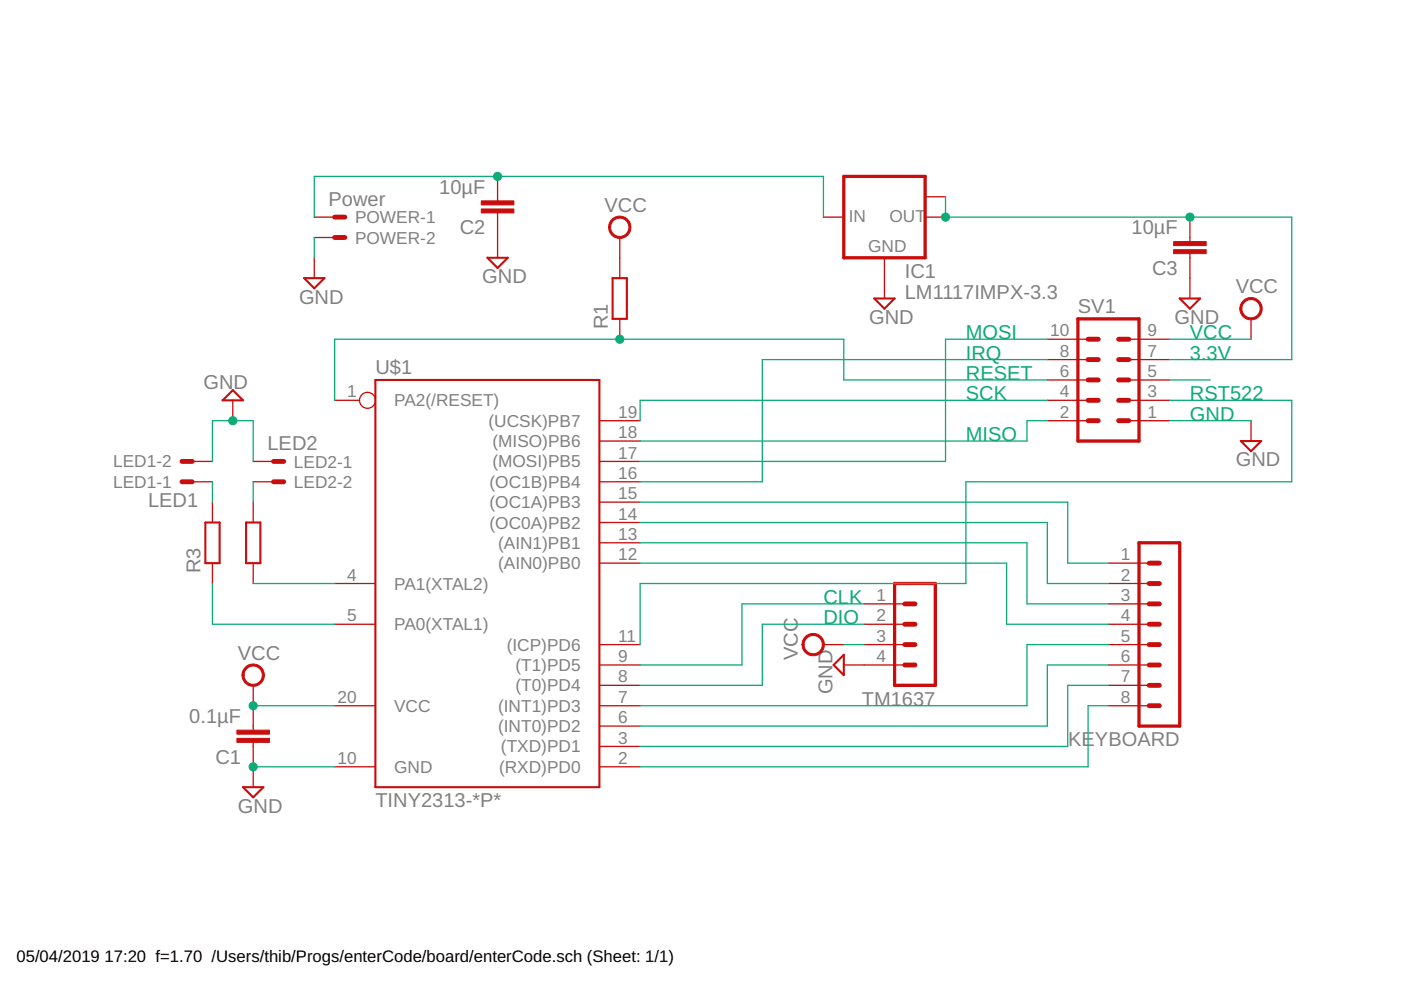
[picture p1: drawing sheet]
<svg xmlns="http://www.w3.org/2000/svg" width="297mm" height="210mm" viewBox="0 0 297 210" stroke-linecap="round" stroke-linejoin="round" font-family="sans-serif">
<path d="M64.5 59h4.3l-2.2 2.1zM103.3 54.7h4.4l-2.2 2.1zM129.9 59h3v8.6h-3zM185.4 63.3h4.3l-2.2 2.1zM250.1 63.3h4.3l-2.1 2.1zM49.4 82.7l2.1 2.2h-4.3zM79.6 80.6h47.5v86.3h-47.5zM263.1 93.5h4.3l-2.2 2.2zM43.5 110.8h3.1v8.6h-3.1zM52.2 110.8h3v8.6h-3zM178.9 138.8v4.4l-2.2-2.2zM51.5 166.9h4.3l-2.1 2.2z" fill="none" stroke="#c90d0c" stroke-width=".44"/>
<g fill="none" stroke="#c90d0c" stroke-width=".28">
<path d="M105.5 37.4v5.2M66.6 46h4.4M66.6 50.4h4.4M66.6 54.7v4.3M105.5 45.2v9.5M131.4 50.4v8.6M174.6 46h4.3M187.5 54.7v8.6M196.2 46h4.3M196.2 41.7h4.3M252.3 46v5.2M252.3 53.8v9.5"/>
<path d="M131.4 67.6v4.3M222.1 76.2h8.6M222.1 71.9h8.6M239.3 76.2h8.7M239.3 71.9h8.7M265.2 67.6v4.3M40.7 97.8h4.3M49.4 84.9v4.3M53.7 97.8h4.3M71 84.9h5.2M127.1 97.8h8.6M127.1 93.5h8.6"/>
<path d="M127.1 89.2h8.6M222.1 84.9h8.6M222.1 89.2h8.6M222.1 80.6h8.6M239.3 84.9h8.7M239.3 89.2h8.7M239.3 80.6h8.7M265.2 89.2v4.3M40.7 102.2h4.3M45 106.5v4.3M45 119.4v4.3M53.7 102.2h4.3"/>
<path d="M53.7 106.5v4.3M53.7 119.4v4.3M127.1 102.2h8.6M127.1 106.5h8.6M127.1 110.8h8.6M127.1 115.1h8.6M127.1 119.4h8.6M235 119.4h8.6M71 132.4h8.6M71 123.7h8.6M127.1 136.7h8.6M174.6 136.7h4.3"/>
<path d="M183.2 136.7h8.6M183.2 132.4h8.6M183.2 128h8.6M235 136.7h8.6M235 132.4h8.6M235 123.7h8.6M235 128h8.6M53.7 145.3v9.5M53.7 157.4v9.5M71 149.6h8.6M127.1 141h8.6M127.1 145.3h8.6"/>
<path d="M127.1 149.6h8.6M127.1 153.9h8.6M127.1 158.3h8.6M178.9 141h12.9M235 141h8.6M235 145.3h8.6M235 149.6h8.6M71 162.6h8.6M127.1 162.6h8.6"/>
<circle cx="77.9" cy="84.9" r="1.69"/>
</g>
<g fill="none" stroke="#c90d0c" stroke-width="1">
<path d="M71 46h2.1M71 50.4h2.1M230.7 71.9h2.2M230.7 76.2h2.2M237.2 71.9h2.1M237.2 76.2h2.1M38.6 97.8h2.1M58 97.8h2.2M230.7 80.6h2.2M230.7 84.9h2.2M230.7 89.2h2.2M237.2 80.6h2.1"/>
<path d="M237.2 84.9h2.1M237.2 89.2h2.1M38.6 102.2h2.1M58 102.2h2.2M243.6 119.4h2.2M191.8 128h2.2M191.8 136.7h2.2M191.8 132.4h2.2M243.6 128h2.2M243.6 123.7h2.2M243.6 136.7h2.2M243.6 132.4h2.2"/>
<path d="M191.8 141h2.2M243.6 149.6h2.2M243.6 145.3h2.2M243.6 141h2.2"/>
</g>
<g fill="#c90d0c" stroke="#c90d0c" stroke-width=".21">
<path d="M52 141.5a2.37 2.37 0 0 1 3.7 .5 2.37 2.37 0 0 1-1.4 3.5 2.37 2.37 0 0 1-3-2.3h.5a1.94 1.94 0 0 1 2.8-1.7 1.94 1.94 0 0 1 .2 3.3 1.94 1.94 0 0 1-3-1.3v-.3h-.5a2.43 2.43 0 0 1 .7-1.7z" fill-rule="evenodd"/>
<path d="M263.6 63.8a2.37 2.37 0 0 1 3.7 .5 2.37 2.37 0 0 1-1.4 3.5 2.37 2.37 0 0 1-3-2.4h.4a1.94 1.94 0 0 1 2.8-1.7 1.94 1.94 0 0 1 .3 3.3 1.94 1.94 0 0 1-3.1-1.2v-.4h-.4a2.21 2.21 0 0 1 .7-1.6z" fill-rule="evenodd"/>
<path d="M129.7 46.5a2.37 2.37 0 0 1 3.8 .5 2.37 2.37 0 0 1-1.5 3.5 2.37 2.37 0 0 1-3-2.3h.5a1.94 1.94 0 0 1 2.7-1.8 1.94 1.94 0 0 1 .4 3.3 1.94 1.94 0 0 1-3.1-1.1v-.4h-.5a2.3 2.3 0 0 1 .7-1.7z" fill-rule="evenodd"/>
<path d="M170.7 135a2.37 2.37 0 0 1 3.8 .5 2.37 2.37 0 0 1-1.5 3.5 2.37 2.37 0 0 1-3-2.3h.5a1.94 1.94 0 0 1 2.8-1.8 1.94 1.94 0 0 1 .3 3.3 1.94 1.94 0 0 1-3.1-1.1v-.4h-.5a2.43 2.43 0 0 1 .7-1.7z" fill-rule="evenodd"/>
</g>
<g fill="#c90d0c" stroke="#c90d0c" stroke-width=".21">
<path d="M50.2 156.5h6.9v.9h-6.9z"/>
<path d="M50.2 154.8h6.9v.9h-6.9z"/>
<path d="M102 44.3h6.9v.8h-6.9z"/>
<path d="M102 42.6h6.9v.8h-6.9z"/>
<path d="M248.8 52.9h6.9v.9h-6.9z"/>
<path d="M248.8 51.2h6.9v.9h-6.9z"/>
</g>
<path d="M178.9 37.4h17.3v17.3h-17.3zM228.5 67.6h13v25.9h-13zM241.5 115.1h8.6v38.8h-8.6zM189.7 123.7h8.6v21.6h-8.6z" fill="none" stroke="#c90d0c" stroke-width=".7"/>
<g fill="none" stroke="#0dab76" stroke-width=".28">
<path d="M66.6 46v-8.6h108v8.6M66.6 50.4v4.3M200.5 41.7v4.3h73.4v30.2h-25.9M222.1 71.9h-21.6v25.9h-64.8M222.1 76.2h-60.5v26h-25.9M248 71.9h17.2M45 97.8v-8.6h8.7v8.6M222.1 80.6h-43.2v-8.7h-107.9v13M222.1 89.2h-4.4v4.3h-82M222.1 84.9h-86.4v4.3M248 89.2h17.2M248 84.9h25.9v17.3h-69.1v21.5h-69.1v13"/>
<path d="M248 80.6h8.6M45 102.2v4.3M53.7 102.2v4.3M135.7 115.1h82v12.9h17.3M135.7 119.4h77.7v13h21.6M135.7 106.5h90.7v12.9h8.6M135.7 110.8h86.4v12.9h12.9M45 123.7v8.7h26M53.7 123.7h17.3M178.9 136.7h4.3M183.2 132.4h-21.6v12.9h-25.9M183.2 128h-25.9v13h-21.6"/>
<path d="M235 136.7h-17.3v12.9h-82M53.7 149.6h17.3M235 149.6h-4.3v13h-95M235 141h-12.9v12.9h-86.4M235 145.3h-8.6v13h-90.7M53.7 162.6h17.3"/>
</g>
<g fill="#0dab76" stroke="#0dab76" stroke-width=".21">
<circle cx="53.7" cy="149.6" r=".87"/>
<circle cx="53.7" cy="162.6" r=".87"/>
<circle cx="49.4" cy="89.2" r=".87"/>
<circle cx="131.4" cy="71.9" r=".87"/>
<circle cx="105.5" cy="37.4" r=".87"/>
<circle cx="252.3" cy="46" r=".87"/>
<circle cx="200.5" cy="46" r=".87"/>
</g>
<g font-size="4.3" fill="#808080">
<text x="93.1" y="41.1">10µF</text>
<text x="69.7" y="43.7">Power</text>
<text x="128.2" y="45">VCC</text>
<text x="97.5" y="49.7">C2</text>
<text x="239.9" y="49.7">10µF</text>
<text x="191.8" y="59">IC1</text>
<text x="244.3" y="58.3">C3</text>
<text x="63.4" y="64.4">GND</text>
<text x="102.3" y="60.1">GND</text>
<text x="191.8" y="63.3">LM1117IMPX-3.3</text>
<text x="262" y="62.2">VCC</text>
<text x="128.9" y="69.8" transform="rotate(-90 128.9 69.8)">R1</text>
<text x="184.3" y="68.7">GND</text>
<text x="228.5" y="66.3">SV1</text>
<text x="249" y="68.7">GND</text>
<text x="43.1" y="82.5">GND</text>
<text x="79.6" y="79.3">U$1</text>
<text x="56.7" y="95.5">LED2</text>
<text x="262" y="98.9">GND</text>
<text x="31.4" y="107.5">LED1</text>
<text x="42.5" y="121.6" transform="rotate(-90 42.5 121.6)">R3</text>
<text x="50.4" y="139.9">VCC</text>
<text x="169.2" y="139.9" transform="rotate(-90 169.2 139.9)">VCC</text>
<text x="176.5" y="147.2" transform="rotate(-90 176.5 147.2)">GND</text>
<text x="182.7" y="149.6">TM1637</text>
<text x="40.1" y="153.3">0.1µF</text>
<text x="45.7" y="161.9">C1</text>
<text x="226.5" y="158.3">KEYBOARD</text>
<text x="50.4" y="172.3">GND</text>
<text x="79.6" y="171.2">TINY2313-*P*</text>
</g>
<g font-size="4.3" fill="#0dab76">
<text x="204.8" y="71.9">MOSI</text>
<text x="252.3" y="71.9">VCC</text>
<text x="204.8" y="76.2">IRQ</text>
<text x="252.3" y="76.2">3.3V</text>
<text x="204.8" y="80.6">RESET</text>
<text x="204.8" y="84.9">SCK</text>
<text x="252.3" y="84.9">RST522</text>
<text x="252.3" y="89.2">GND</text>
<text x="204.8" y="93.5">MISO</text>
<text x="174.6" y="128">CLK</text>
<text x="174.6" y="132.4">DIO</text>
</g>
<g font-size="3.7" fill="#808080">
<text x="75.3" y="47.3">POWER-1</text>
<text x="180" y="47.1">IN</text>
<text x="188.6" y="47.1">OUT</text>
<text x="75.3" y="51.6">POWER-2</text>
<text x="184.1" y="53.4">GND</text>
<text x="222.7" y="71.3">10</text>
<text x="243.3" y="71.3">9</text>
<text x="224.7" y="75.6">8</text>
<text x="243.3" y="75.6">7</text>
<text x="224.7" y="80">6</text>
<text x="243.3" y="80">5</text>
<text x="73.6" y="84.3">1</text>
<text x="83.6" y="86.2">PA2(/RESET)</text>
<text x="131.1" y="88.6">19</text>
<text x="224.7" y="88.6">2</text>
<text x="224.7" y="84.3">4</text>
<text x="243.3" y="88.6">1</text>
<text x="243.3" y="84.3">3</text>
<text x="103.6" y="90.5">(UCSK)PB7</text>
<text x="104.4" y="94.8">(MISO)PB6</text>
<text x="131.1" y="92.9">18</text>
<text x="24" y="99.1">LED1-2</text>
<text x="62.3" y="99.1">LED2-1</text>
<text x="104.4" y="99.1">(MOSI)PB5</text>
<text x="131.1" y="97.2">17</text>
<text x="131.1" y="101.5">16</text>
<text x="24" y="103.4">LED1-1</text>
<text x="62.3" y="103.4">LED2-2</text>
<text x="103.8" y="103.4">(OC1B)PB4</text>
<text x="103.8" y="107.7">(OC1A)PB3</text>
<text x="131.1" y="105.9">15</text>
<text x="103.8" y="112.1">(OC0A)PB2</text>
<text x="131.1" y="110.2">14</text>
<text x="105.6" y="116.4">(AIN1)PB1</text>
<text x="131.1" y="114.5">13</text>
<text x="131.1" y="118.8">12</text>
<text x="237.6" y="118.8">1</text>
<text x="73.6" y="123.1">4</text>
<text x="83.6" y="125">PA1(XTAL2)</text>
<text x="105.6" y="120.7">(AIN0)PB0</text>
<text x="237.6" y="123.1">2</text>
<text x="73.6" y="131.8">5</text>
<text x="185.8" y="127.4">1</text>
<text x="185.8" y="131.8">2</text>
<text x="237.6" y="127.4">3</text>
<text x="237.6" y="131.8">4</text>
<text x="83.6" y="133.7">PA0(XTAL1)</text>
<text x="107.4" y="138">(ICP)PD6</text>
<text x="131.1" y="136.1">11</text>
<text x="185.8" y="136.1">3</text>
<text x="237.6" y="136.1">5</text>
<text x="109.3" y="142.3">(T1)PD5</text>
<text x="131.1" y="140.4">9</text>
<text x="185.8" y="140.4">4</text>
<text x="237.6" y="140.4">6</text>
<text x="71.6" y="149">20</text>
<text x="109.3" y="146.6">(T0)PD4</text>
<text x="131.1" y="144.7">8</text>
<text x="131.1" y="149">7</text>
<text x="237.6" y="144.7">7</text>
<text x="237.6" y="149">8</text>
<text x="83.6" y="150.9">VCC</text>
<text x="105.6" y="150.9">(INT1)PD3</text>
<text x="105.6" y="155.2">(INT0)PD2</text>
<text x="131.1" y="153.3">6</text>
<text x="71.6" y="162">10</text>
<text x="106.2" y="159.5">(TXD)PD1</text>
<text x="131.1" y="157.7">3</text>
<text x="131.1" y="162">2</text>
<text x="83.6" y="163.9">GND</text>
<text x="105.8" y="163.9">(RXD)PD0</text>
</g>
<g font-size="3.5">
<text x="3.5" y="203.9">05/04/2019</text>
<text x="22.2" y="203.9">17:20 f=1.70 /Users/thib/Progs/enterCode/board/enterCode.sch (Sheet: 1/1)</text>
</g>
</svg>
